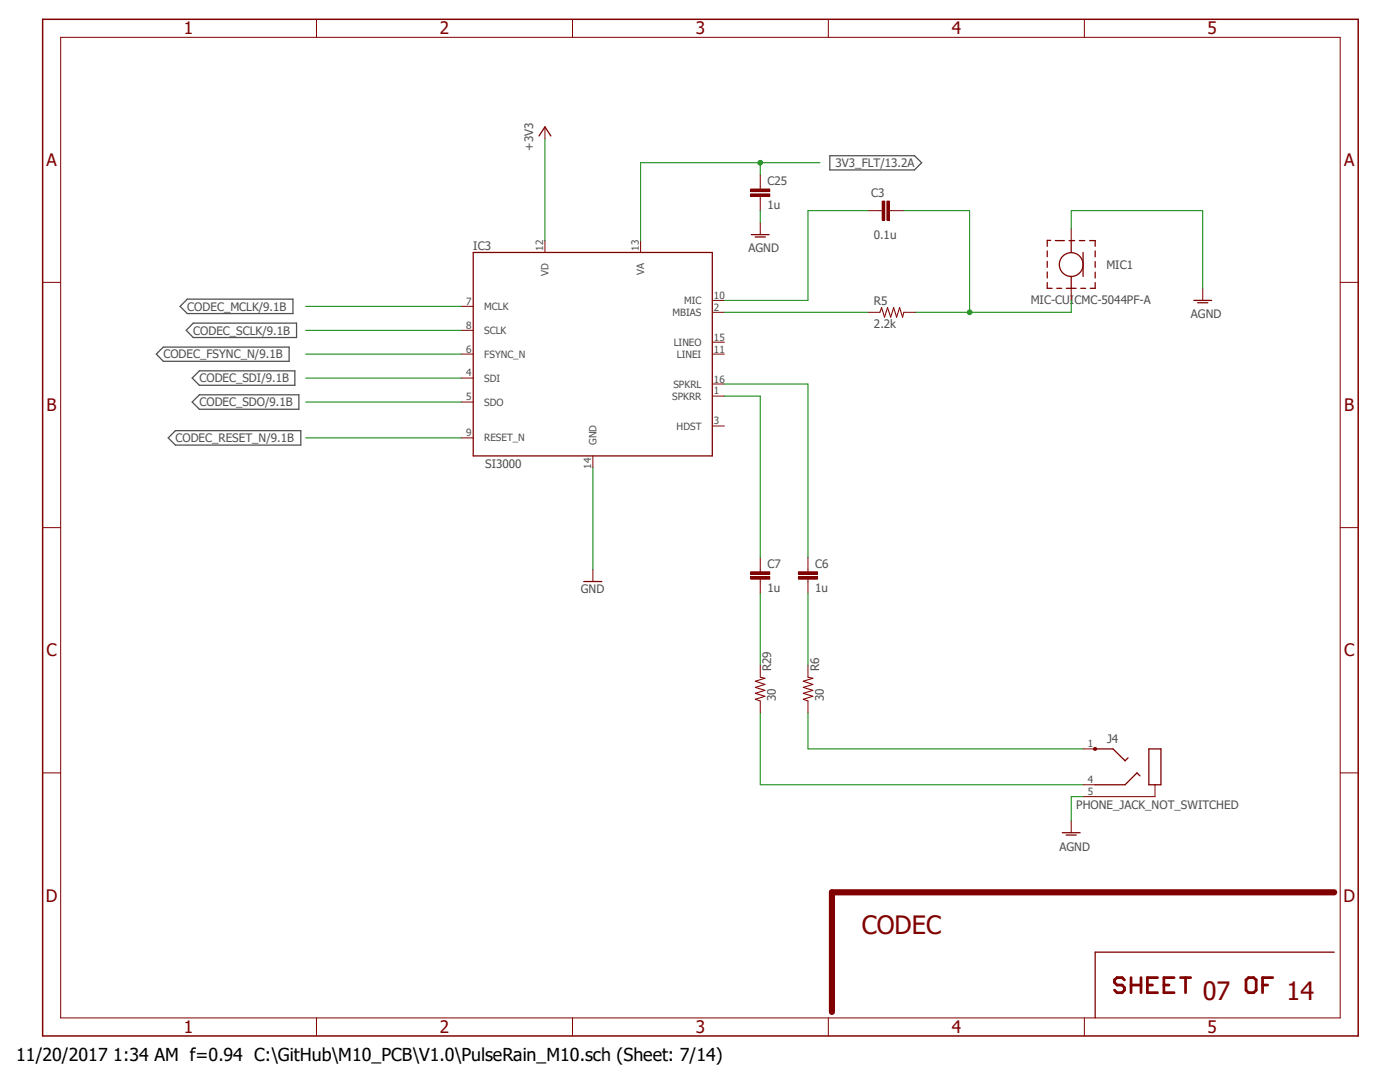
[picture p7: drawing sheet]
<svg xmlns="http://www.w3.org/2000/svg" width="279mm" height="216mm" viewBox="0 0 279 216" stroke-linecap="round" stroke-linejoin="round" font-family="sans-serif">
<path d="M8 3.6l263.4 203.7M271.4 3.6l-263.4 203.7" fill="none" stroke="#fff" stroke-width=".2"/>
<path d="M165.6 31.1h16.9l1.4 1.4-1.4 1.4h-16.9zM31.2 70.7l1.4-1.4h25.1v2.8h-25.1zM35.9 61.1l1.5-1.4h21.1v2.9h-21.1zM38.6 64.5h20.6v2.9h-20.6l-1.4-1.5zM39.8 74h19v2.9h-19l-1.4-1.5zM39.8 78.8h19.8v2.9h-19.8l-1.4-1.5zM33.6 87.4l1.4-1.5h25v2.9h-25z" fill="none" stroke="#505050" stroke-width=".25"/>
<path d="M149.9 46.8h3.6M150.7 47.3h2M238.3 59.9h3.5M239 60.4h2M212 166.2h3.6M212.8 166.6h2M266.3 190h-47.7v13.1" fill="none" stroke="#800000" stroke-width=".25"/>
<g fill="none" stroke="#800000" stroke-width=".2">
<path d="M12.1 7.5h255.4v195.6h-255.4zM63.2 3.9v3.6M114.3 3.9v3.6M165.3 3.9v3.6M216.4 3.9v3.6M8.5 56.3h3.6M151.7 44.4v2.4M175.6 42h.5M177.5 42h.5M240 57.5v2.4M267.5 56.3h3.6M8.5 105.3h3.6"/>
<path d="M267.5 105.3h3.6M8.5 154.2h3.6M267.5 154.2h3.6M213.8 163.7v2.5M63.2 203.1v3.6M114.3 203.1v3.6M165.3 203.1v3.6M216.4 203.1v3.6"/>
</g>
<path d="M8.5 3.9h262.6v202.8h-262.6z" fill="none" stroke="#800000" stroke-width=".3"/>
<path d="M266.3 178.1h-100.3v23.8" fill="none" stroke="#800000" stroke-width="1.2"/>
<g fill="none" stroke="#800000" stroke-width=".55">
<path d="M224.4 195.5l-.5-.4h-1l-.5 .4v.5l.5 .6h1l.5 .5v.5l-.5 .5h-1l-.5-.5M225.7 196.6h2M225.7 195.1v3M227.7 195.1v3M229 196.6h1M231 195.1h-2v3h2M232.3 196.6h1M234.3 195.1h-2v3h2M235.6 195.1h2M236.6 195.1v3M248.7 195.5l.5-.4h1l.5 .4v2.1l-.5 .5h-1l-.5-.5zM252 196.6h1"/>
<path d="M254 195.1h-2v3"/>
</g>
<path d="M177 40.1h.5v3.8h-.5z" fill-rule="evenodd" fill="#800000"/>
<path d="M177 40.1h.5v3.8h-.5z" fill="none" stroke="#800000" stroke-width=".2"/>
<path d="M176.1 40.1h.5v3.8h-.5z" fill-rule="evenodd" fill="#800000"/>
<g fill="none" stroke="#800000" stroke-width=".2">
<path d="M108.8 25.3v2.4M108.8 48v2.4M127.8 48v2.4M142.2 59.9h2.4M173.2 42h2.4M176.1 40.1h.5v3.8h-.5zM178 42h2.4M92 75.4h2.4M92 70.7h2.4M92 61.1h2.4M92 65.9h2.4M142.2 62.3h2.4"/>
<path d="M142.2 79h2.4M142.2 68.3h2.4M142.2 76.6h2.4M142.2 70.7h2.4M173.2 62.3h2.4M180.4 62.3h2.4M92 80.2h2.4M92 87.4h2.4M118.3 91v2.3M142.2 85h2.4M151.7 132.7v2.4M151.7 139.9v2.4"/>
<path d="M161.2 132.7v2.4M161.2 139.9v2.4M230.5 156.6v2.4h-11.9"/>
</g>
<path d="M175.6 62.3l.3-.9 .6 1.9 .6-1.9 .7 1.9 .6-1.9 .5 1.9 .6-1.9 .6 1.9 .3-1M151.7 135.1l1 .2-2 .6 2 .7-2 .6 2 .6-2 .5 2 .6-2 .6 1 .4M161.2 135.1l1 .2-1.9 .6 1.9 .7-1.9 .6 1.9 .6-1.9 .5 1.9 .6-1.9 .6 .9 .4" fill="none" stroke="#800000" stroke-width=".21"/>
<path d="M107.6 27.1l1.2-1.8 1.1 1.8M94.4 50.4h47.8v40.6h-47.8zM218.6 149.4h3.5l2.4 2.4 .6-.6M227.5 154.8l-.6-.6-2.4 2.4h-5.9M229.3 149.4h2.4v7.2h-2.4z" fill="none" stroke="#800000" stroke-width=".25"/>
<path d="M218.3 149.2h.5v.4h-.5z" fill-rule="evenodd" fill="#800000"/>
<path d="M151.7 37.3v.4M151.7 39.2v.5M118.3 113.6v2.4M216.2 149.4h2.4M216.2 156.6h2.4M216.2 159h2.4M218.3 149.2h.5v.4h-.5z" fill="none" stroke="#800000" stroke-width=".2"/>
<path d="M116.5 116h3.6" fill="none" stroke="#800000" stroke-width=".25"/>
<path d="M149.8 38.7h3.8v.5h-3.8z" fill-rule="evenodd" fill="#800000"/>
<path d="M149.8 38.7h3.8v.5h-3.8z" fill="none" stroke="#800000" stroke-width=".2"/>
<path d="M149.8 37.7h3.8v.5h-3.8z" fill-rule="evenodd" fill="#800000"/>
<path d="M149.8 37.7h3.8v.5h-3.8zM151.7 34.9v2.4M151.7 39.7v2.3M151.7 113.6v.5M151.7 115.5v.5" fill="none" stroke="#800000" stroke-width=".2"/>
<path d="M149.8 115.1h3.8v.5h-3.8z" fill-rule="evenodd" fill="#800000"/>
<path d="M149.8 115.1h3.8v.5h-3.8z" fill="none" stroke="#800000" stroke-width=".2"/>
<path d="M149.8 114.1h3.8v.5h-3.8z" fill-rule="evenodd" fill="#800000"/>
<path d="M149.8 114.1h3.8v.5h-3.8zM151.7 111.3v2.3M151.7 116v2.4M161.2 113.6v.5M161.2 115.5v.5" fill="none" stroke="#800000" stroke-width=".2"/>
<path d="M159.3 115.1h3.9v.5h-3.9z" fill-rule="evenodd" fill="#800000"/>
<path d="M159.3 115.1h3.9v.5h-3.9z" fill="none" stroke="#800000" stroke-width=".2"/>
<path d="M159.3 114.1h3.9v.5h-3.9z" fill-rule="evenodd" fill="#800000"/>
<path d="M213.8 45.6v2.4M213.8 57.5v2.4M159.3 114.1h3.9v.5h-3.9zM161.2 111.3v2.3M161.2 116v2.4" fill="none" stroke="#800000" stroke-width=".2"/>
<g fill="none" stroke="#800000" stroke-width=".25">
<path d="M209 56.4v1.1h1M209 50.1v1.1M209 52.2v1.1M209 54.3v1.2M209.7 48h-.7v1.1M210.6 48h1.8M210.9 57.5h1M212.8 57.5h2M213.4 48h1.1M213.8 48v2.4M213.8 55.2v2.3M215.4 48h1.1"/>
<path d="M215.7 57.5h1M216.2 50.4v4.8M217.5 48h1.1v1.1M218.6 56.4v1.1h-1M218.6 50.1v1.2M218.6 52.2v1.1M218.6 54.3v1.2"/>
<circle cx="213.8" cy="52.8" r="2.37"/>
</g>
<g fill="none" stroke="#008000" stroke-width=".2">
<path d="M108.8 27.7v20.3M151.7 32.5v2.4M163.7 32.5h-35.9v15.5M151.7 42v2.4M173.2 42h-12v17.9h-16.6M213.8 45.6v-3.6h26.2v15.5M144.6 79h7.1v32.3M144.6 76.6h16.6v34.7M144.6 62.3h28.6M151.7 118.4v14.3M161.2 118.4v14.3M151.7 142.3v14.3h64.5"/>
<path d="M161.2 142.3v7.1h55M216.2 159h-2.4v4.7"/>
</g>
<circle cx="151.7" cy="32.5" r=".46" fill="#008000"/>
<g fill="none" stroke="#008000" stroke-width=".2">
<path d="M180.4 42h13.1v20.3M213.8 59.9v2.4h-31M61 61.1h31M61 65.9h31M61 70.7h31M61 75.4h31M61 80.2h31M61 87.4h31M118.3 93.3v20.3"/>
<circle cx="151.7" cy="32.5" r=".46"/>
</g>
<circle cx="193.5" cy="62.3" r=".46" fill="#008000"/>
<circle cx="193.5" cy="62.3" r=".46" fill="none" stroke="#008000" stroke-width=".2"/>
<g font-size="5" fill="#800000">
<text x="172" y="186.4">CODEC</text>
<text x="240" y="199.6">07</text>
<text x="256.7" y="199.6">14</text>
</g>
<text font-size="3.6" x="3.2" y="211.7">11/20/2017 1:34 AM f=0.94 C:\GitHub\M10_PCB\V1.0\PulseRain_M10.sch (Sheet: 7/14)</text>
<g font-size="3.4" fill="#800000">
<text x="36.7" y="6.9">1</text>
<text x="87.8" y="6.9">2</text>
<text x="138.9" y="6.9">3</text>
<text x="190" y="6.9">4</text>
<text x="241" y="6.9">5</text>
<text x="9.3" y="33.1">A</text>
<text x="268.3" y="33.1">A</text>
<text x="9.3" y="82">B</text>
<text x="268.3" y="82">B</text>
<text x="9.3" y="131">C</text>
<text x="268.3" y="131">C</text>
<text x="9.1" y="179.9">D</text>
<text x="268.1" y="179.9">D</text>
<text x="36.7" y="206.2">1</text>
<text x="87.8" y="206.2">2</text>
<text x="138.9" y="206.2">3</text>
<text x="190" y="206.2">4</text>
<text x="241" y="206.2">5</text>
</g>
<g font-size="2.3" fill="#505050">
<text x="106.4" y="30.1" transform="rotate(-90 106.4 30.1)">+3V3</text>
<text x="166.8" y="33.3">3V3_FLT/13.2A</text>
<text x="153.2" y="41.7">1u</text>
<text x="153.2" y="36.9">C25</text>
<text x="173.9" y="39.3">C3</text>
<text x="174.4" y="47.6">0.1u</text>
<text x="94.4" y="49.8">IC3</text>
<text x="149.4" y="50.4">AGND</text>
<text x="220.8" y="53.6">MIC1</text>
<text x="37.4" y="62">CODEC_MCLK/9.1B</text>
<text x="174.4" y="65.4">2.2k</text>
<text x="174.4" y="60.9">R5</text>
<text x="205.7" y="60.6">MIC-CUICMC-5044PF-A</text>
<text x="237.7" y="63.5">AGND</text>
<text x="32.6" y="71.5">CODEC_FSYNC_N/9.1B</text>
<text x="38.6" y="66.8">CODEC_SCLK/9.1B</text>
<text x="39.8" y="76.3">CODEC_SDI/9.1B</text>
<text x="39.8" y="81.1">CODEC_SDO/9.1B</text>
<text x="35" y="88.2">CODEC_RESET_N/9.1B</text>
<text x="96.8" y="93.3">SI3000</text>
<text x="153.2" y="113.3">C7</text>
<text x="162.7" y="113.3">C6</text>
<text x="115.9" y="118.4">GND</text>
<text x="153.2" y="118.1">1u</text>
<text x="162.7" y="118.1">1u</text>
<text x="153.9" y="133.9" transform="rotate(-90 153.9 133.9)">R29</text>
<text x="163.5" y="133.9" transform="rotate(-90 163.5 133.9)">R6</text>
<text x="154.8" y="139.9" transform="rotate(-90 154.8 139.9)">30</text>
<text x="164.4" y="139.9" transform="rotate(-90 164.4 139.9)">30</text>
<text x="220.9" y="148.3">J4</text>
<text x="214.8" y="161.4">PHONE_JACK_NOT_SWITCHED</text>
<text x="211.4" y="169.7">AGND</text>
</g>
<g font-size="2" fill="#505050">
<text x="108.4" y="50" transform="rotate(-90 108.4 50)">12</text>
<text x="127.5" y="50" transform="rotate(-90 127.5 50)">13</text>
<text x="109.5" y="55.1" transform="rotate(-90 109.5 55.1)">VD</text>
<text x="128.6" y="54.9" transform="rotate(-90 128.6 54.9)">VA</text>
<text x="142.5" y="59.6">10</text>
<text x="93" y="60.8">7</text>
<text x="93" y="65.6">8</text>
<text x="96.6" y="61.8">MCLK</text>
<text x="134.2" y="63">MBIAS</text>
<text x="136.5" y="60.7">MIC</text>
<text x="142.5" y="62">2</text>
<text x="93" y="70.4">6</text>
<text x="96.6" y="71.4">FSYNC_N</text>
<text x="96.6" y="66.6">SCLK</text>
<text x="134.4" y="69">LINEO</text>
<text x="135.1" y="71.4">LINEI</text>
<text x="142.5" y="67.9">15</text>
<text x="142.5" y="70.4">11</text>
<text x="93" y="75.1">4</text>
<text x="96.6" y="76.2">SDI</text>
<text x="134.4" y="77.4">SPKRL</text>
<text x="142.5" y="76.3">16</text>
<text x="93" y="79.9">5</text>
<text x="96.6" y="80.9">SDO</text>
<text x="134.2" y="79.8">SPKRR</text>
<text x="142.5" y="78.7">1</text>
<text x="93" y="87">9</text>
<text x="96.6" y="88.1">RESET_N</text>
<text x="119" y="88.8" transform="rotate(-90 119 88.8)">GND</text>
<text x="135" y="85.7">HDST</text>
<text x="142.5" y="84.7">3</text>
<text x="118" y="93.5" transform="rotate(-90 118 93.5)">14</text>
<text x="217.1" y="149.1">1</text>
<text x="217.1" y="156.3">4</text>
<text x="217.1" y="158.7">5</text>
</g>
</svg>
